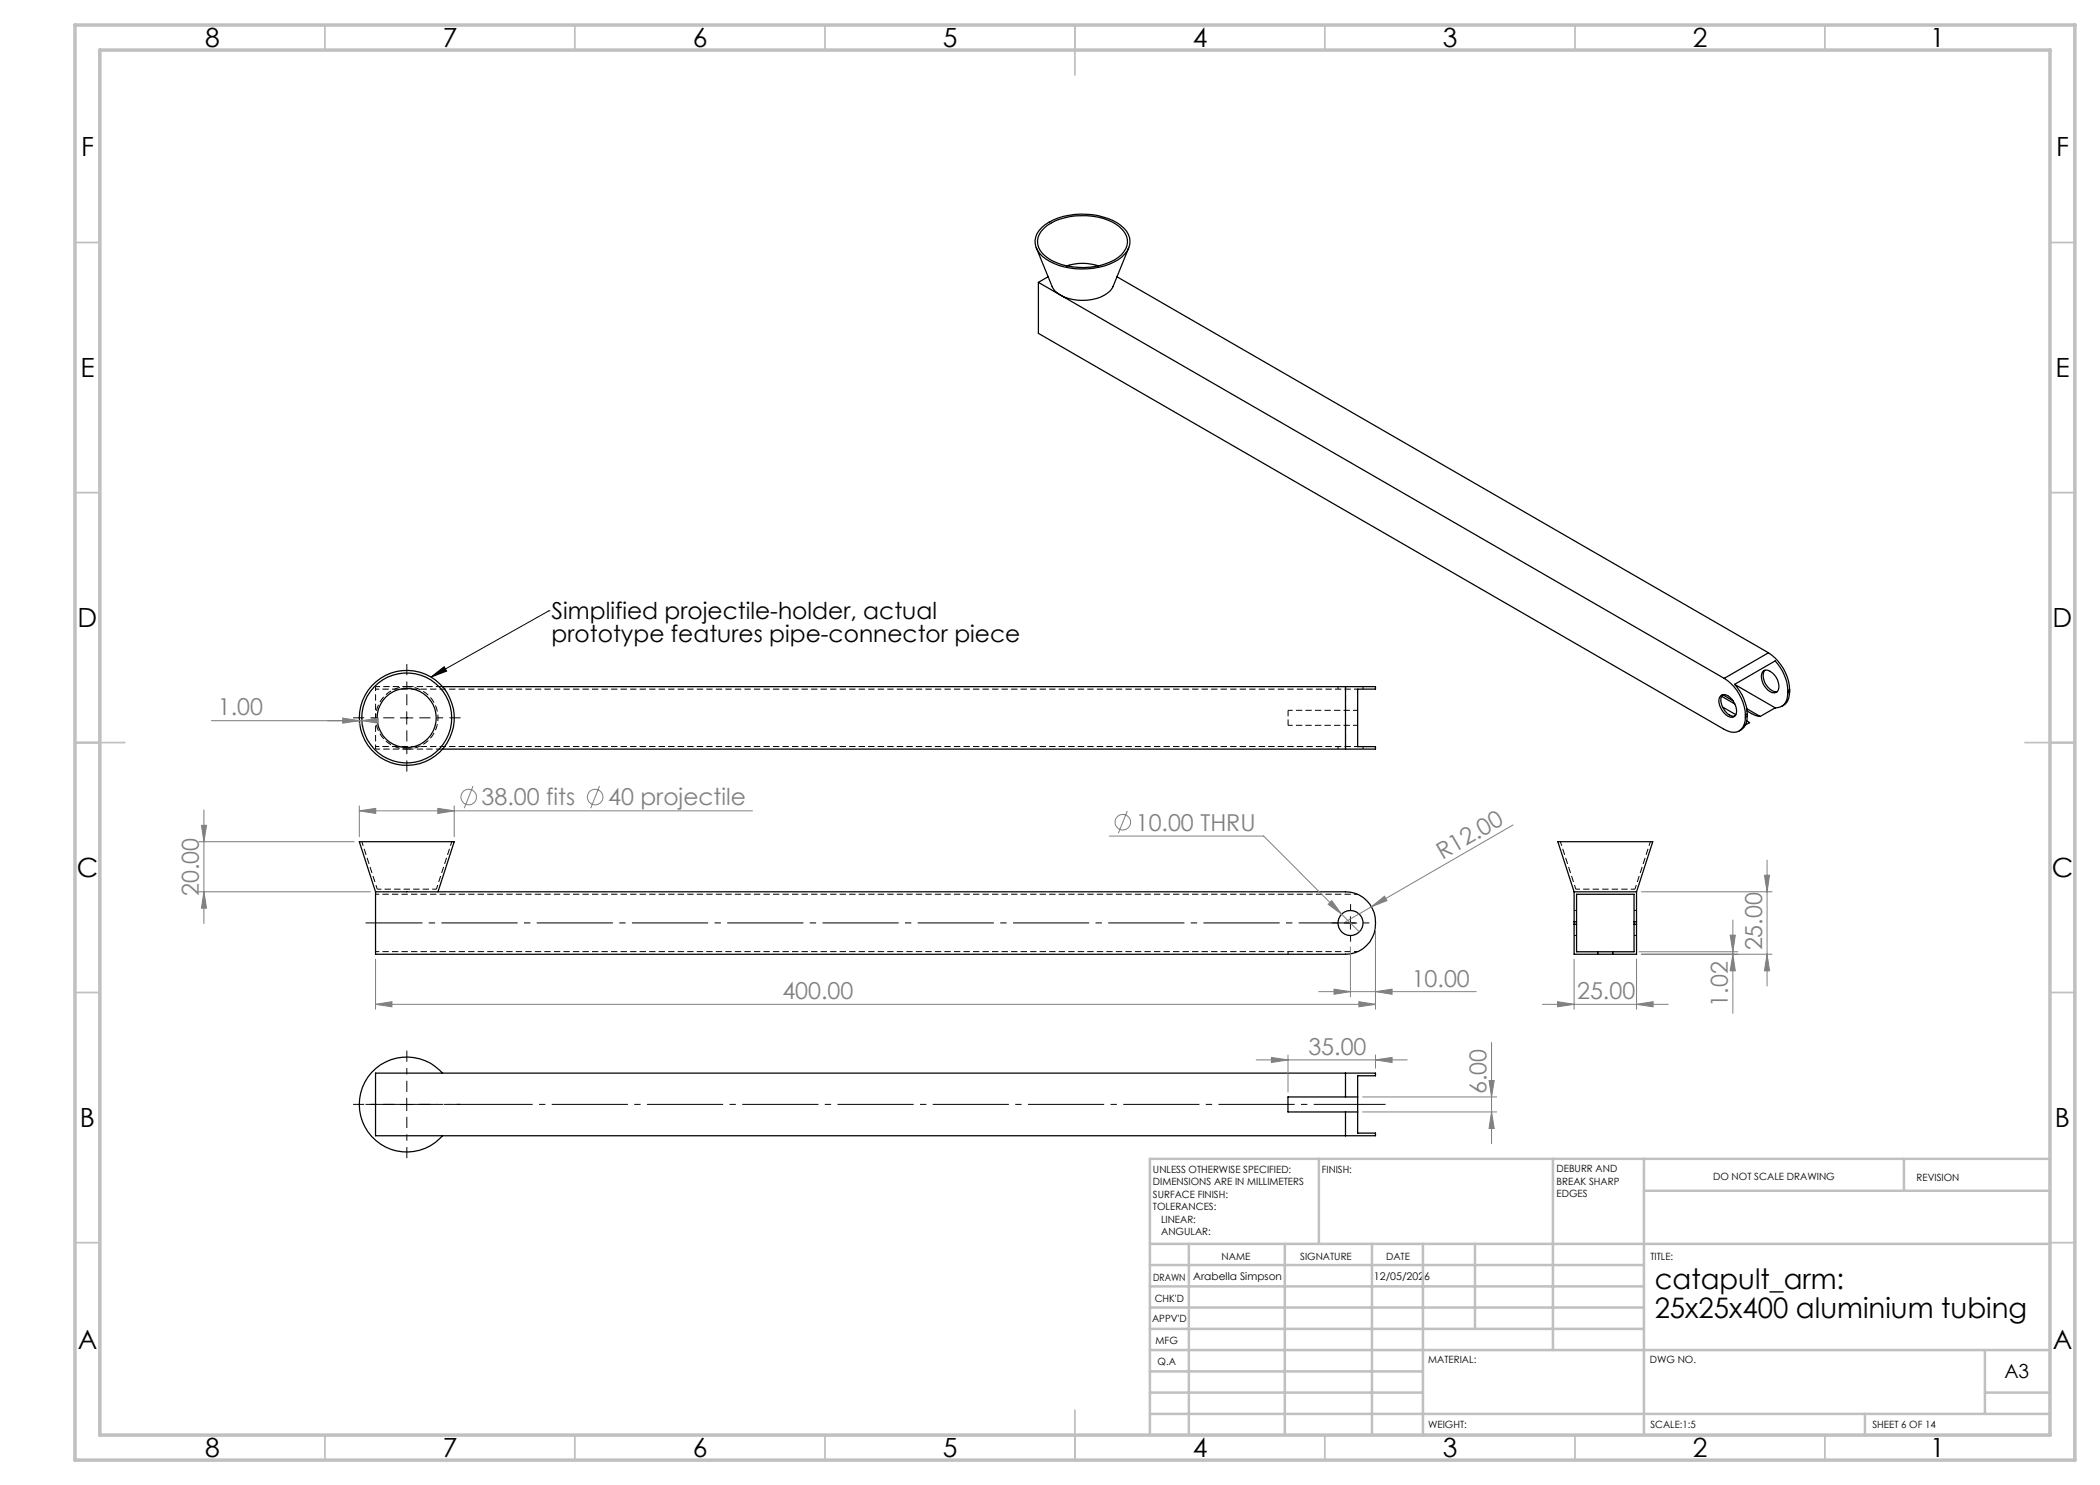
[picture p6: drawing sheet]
<svg xmlns="http://www.w3.org/2000/svg" width="420mm" height="297mm" viewBox="0 0 420 297" stroke-linecap="round" stroke-linejoin="round" font-family="sans-serif">
<path d="M75.1 137.3h6.3M75.1 143.6v-6.3M75.1 149.8h6.3M75.1 149.8v-6.2M81.4 149.8a6.3 6.3 0 0 0 6.2-6.2 6.3 6.3 0 0 0-6.2-6.3M72.4 168.3l3.1 9.5M75.5 177.8h11.8M87.3 177.8l3.1-9.5M312.1 168.3l3.1 9.5M315.2 177.8h11.8M327 177.8l3.1-9.5" fill="none" stroke="#000" stroke-width=".2" stroke-dasharray="1.3 .6" stroke-dashoffset=".4" stroke-linecap="butt"/>
<path d="M75.1 137.8h196.4M81.4 137.3a6.3 6.3 0 0 0-6.3 6.3M75.1 143.6a6.3 6.3 0 0 0 6.3 6.2M75.1 149.3h196.4M75.1 178.8h196.4M75.1 190.3h196.4" fill="none" stroke="#000" stroke-width=".2" stroke-dasharray="1.3 .6" stroke-dashoffset=".5" stroke-linecap="butt"/>
<path d="M267.6 137.3v.5M272.6 137.8v-.5M267.6 149.3v.5M272.6 149.8v-.5M257.6 190.3v.5M314.8 187.1h.5M315.3 182.1h-.5M326.8 187.1h.5M327.3 182.1h-.5" fill="none" stroke="#000" stroke-width=".2" stroke-dasharray="1.3 .6" stroke-linecap="butt"/>
<g fill="none" stroke="#000" stroke-width=".25">
<path d="M207.3 49.6l3.1 7.7a3.2 3.2 0 0 0 1.7 1.7M207.7 56.5v10.2l137.1 79.2a2.56 2.56 0 0 0 3.8-.5l.4-1.2 .1-.8M207.7 56.5l4.4 2.5M208.4 45.5a12.9 12.9 0 0 1 10-2.6 10.1 10.1 0 0 1 6.9 3.3 3.7 3.7 0 0 1-1 5.2 14.3 14.3 0 0 1-15.1 .4 3.8 3.8 0 0 1-.8-6.3zM208.8 45.7a12.5 12.5 0 0 1 9.7-2.5 8.8 8.8 0 0 1 6.5 3.4 3.6 3.6 0 0 1-1.4 4.9 13.7 13.7 0 0 1-13.8 .2 3.7 3.7 0 0 1-1.6-5.5zM209.6 55.3l-1.9 1.2M212.1 59l132.7 76.7M213.4 53.2a9.6 9.6 0 0 1 6.2 0M223.4 55.3l130.3 75.3M225.7 49.6l-3.1 7.7a6.1 6.1 0 0 1-5.1 2.7 9.5 9.5 0 0 1-5.4-1M88.5 137.3h180.6M269.1 137.3h6v.5h-3.6v11.5h3.6v.5h-6"/>
<path d="M269.1 137.3v12.5M344.1 139.2a1.55 1.55 0 0 1 2.3 .6 2.98 2.98 0 0 1 .6 3.4 1.6 1.6 0 0 1-2.3-.7 2.91 2.91 0 0 1-.6-3.3zM344.3 139.2l2.7 1.6M344.8 135.7a9.4 9.4 0 0 1 4.3 7.3M346.9 136.9a9.5 9.5 0 0 1 2.6 5.9M346.9 136.9l8.1-4.7a9.5 9.5 0 0 1 2.6 5.9M346.9 136.9l8.1 4.7M352.6 134.3a1.29 1.29 0 0 1 1.8 .2 3.2 3.2 0 0 1 1.1 3.8 1.57 1.57 0 0 1-2.3-.7 3.1 3.1 0 0 1-.6-3.3zM353 134.1a2.68 2.68 0 0 0 .6 3.3 2.22 2.22 0 0 0 1.9 .9M353.7 130.6a9.4 9.4 0 0 1 4.2 7.3M353.7 130.6l-8.9 5.1M357.6 138.5a2.68 2.68 0 0 1-2 3l-.6 .1"/>
<path d="M357.6 138.1v.4M357.9 138.3a2.83 2.83 0 0 1-1.6 3M357.9 137.9l-.3 .2M357.9 138.3l-.3 .2M357.9 137.9v.4M88.5 149.8h180.6M344.5 141.4l2.7 1.5M346.6 140.2l-2.1-1.3a3.2 3.2 0 0 0 2.2 4.4l.3-.1M349.1 143v.4M349.4 144.2l.5 .3-.8 .5M349.4 141.7l2.6 1.6M349.4 142.2l1.6 .8 1 .3"/>
<path d="M349.5 143.2a3 3 0 0 1-1.7 3M349.5 142.8l-.4 .2M349.5 143.2l-.4 .2M349.5 142.8v.4M355 141.6l-3 1.7M75.1 178.4l-3.2-10.1h18.9l-3.2 10.1M75.1 178.4h194a6.3 6.3 0 0 1 6 5.3 6.3 6.3 0 0 1-4.2 6.9l-1.8 .2h-194zM314.8 178.4v6M314.8 178.4l-3.2-10.1h19l-3.3 10.1M314.8 178.4h12.5M327.3 178.4v6M314.8 184.9v5.9h12.5v-5.9"/>
<path d="M314.8 184.9h.5M314.8 184.4h.5M314.8 184.4v.5M315.3 184.9v5.5h11.5v-5.5M315.3 184.4v-5.5h11.5v5.5M315.3 184.4v.5M319.5 190.4v.4M322.5 190.4v.4M326.8 184.9h.5M326.8 184.4h.5M326.8 184.4v.5M327.3 184.4v.5"/>
<path d="M88.5 214.6a9.5 9.5 0 0 0-13.7-.6 9.5 9.5 0 0 0 0 13.8 9.5 9.5 0 0 0 13.7-.6M269.1 214.6h6v.6h-3.6v11.4h3.6v.6h-6M269.1 219.4h2.4M269.1 214.6h-194v12.6h194M269.1 214.6v4.8M269.1 219.4h-11.5v3h11.5M269.1 222.4h2.4M269.1 222.4v4.8"/>
<circle cx="81.3" cy="143.6" r="5.9"/>
<circle cx="81.3" cy="143.6" r="9"/>
<circle cx="81.4" cy="143.6" r="9.5"/>
<circle cx="270.1" cy="184.6" r="2.5"/>
</g>
<path d="M81.4 137.3h7.1M81.4 149.8h7.1" fill="none" stroke="#000" stroke-width=".2" stroke-dasharray="1.3 .6" stroke-dashoffset="-.1" stroke-linecap="butt"/>
<path d="M269.1 137.3v4.8M269.1 145.1v4.7" fill="none" stroke="#000" stroke-width=".2" stroke-dasharray="1.3 .6" stroke-dashoffset=".2" stroke-linecap="butt"/>
<path d="M257.6 145.1v-3" fill="none" stroke="#000" stroke-width=".2" stroke-dasharray="1.3 .6" stroke-dashoffset=".1" stroke-linecap="butt"/>
<path d="M257.6 142.1h13.9M271.5 145.1h-13.9" fill="none" stroke="#000" stroke-width=".2" stroke-dasharray="1.3 .6" stroke-dashoffset=".3" stroke-linecap="butt"/>
<g fill="none" stroke="#808080" stroke-width=".2">
<path d="M42.3 144.1h30.1M68.5 143.6l3.4 .5-3.4 .5zM71.9 144.6v.5M72.4 144.1l3.2-.5v1zM72.4 144.6v.5M94.6 157.2l-1.7 4.4M119.9 157.2l-1.8 4.4M39.8 168.3h31M39.8 178.4h34.3M40.3 165.1h1l-.5 3.2zM40.8 178.4l.5 3.2h-1zM40.8 162v22.7"/>
<path d="M71.9 162.2l3.2-.5v1zM71.9 161.2v6.2M71.9 162.2h78.6M87.6 161.7l3.2 .5-3.2 .5zM90.8 161.2v6.2M221.9 167.2h30.8l15.6 15.6M225.5 162.2l-1.8 4.4M302.6 165l-33.5 19.4M328.3 178.4h26.1M352.9 175h1l-.5 3.4zM353.4 172v25.2M75.1 191.8v10.1"/>
<path d="M263.7 198.3h31.5M266.3 180.1l2 2.7-2.7-1.9zM266.8 197.8l3.3 .5-3.3 .6zM268.3 182.8l3.6 3.6M270.1 189.4v10M274.3 181.4l2.6-2.2 .5 .9zM275.1 198.3l3.3-.5v1.1zM275.1 185.8v16.1M314.8 191.8v10.1M327.3 191.8v10.1M327.8 190.4h19.8M328.3 190.8h26.1"/>
<path d="M346 187h1.1l-.5 3.4zM346.6 190.8l.5 3.4h-1.1zM346.6 184v18.7M353.4 190.8l.5 3.4h-1zM75.1 200.9l3.3-.6v1.1zM75.1 200.9h200M251.2 212h30.2M254.3 211.5l3.3 .5-3.3 .5zM257.6 211v7.4M271.8 200.3l3.3 .6-3.3 .5zM272.5 219.4h26.8M275.1 212l3.3-.5v1z"/>
<path d="M275.1 211v2.6M297.8 216.1h1l-.5 3.3zM298.3 208.5v20.2M308.5 200.9h25.2M311.5 200.3l3.3 .6-3.3 .5zM327.3 200.9l3.3-.6v1.1zM272.5 222.4h26.8M298.3 222.4l.5 3.3h-1z"/>
<circle cx="93.7" cy="159.4" r="1.55"/>
<circle cx="119" cy="159.4" r="1.55"/>
<circle cx="224.6" cy="164.4" r="1.56"/>
</g>
<path d="M86.2 135.4l2.6-2.1 .5 .9zM109.8 122.2h.1M109.8 122.2l-23.6 13.2M80.1 143.6h2.5M81.4 142.3v2.5M268.9 184.6h2.5M270.1 183.3v2.5M81.4 219.6v2.5M80.1 220.9h2.5" fill="none" stroke="#000" stroke-width=".2"/>
<path d="M78.9 143.6h-8.3M81.4 141.1v-8.3M81.4 146.1v8.2M83.9 143.6h8.2M81.4 218.4v-8.3M78.9 220.9h-8.3M81.4 223.4v8.2M83.9 220.9h8.2" fill="none" stroke="#000" stroke-width=".2" stroke-dasharray="15.2 1.3 1.3 1.3" stroke-dashoffset="13" stroke-linecap="butt"/>
<path d="M73.1 184.6h198" fill="none" stroke="#000" stroke-width=".2" stroke-dasharray="15.2 1.3 1.3 1.3" stroke-dashoffset="3.9" stroke-linecap="butt"/>
<path d="M267.6 184.6h-1.2M270.1 182.1v-1.3M270.1 187.1v1.2M272.6 184.6h1.3" fill="none" stroke="#000" stroke-width=".2" stroke-dasharray="15.2 1.3 1.3 1.3" stroke-linecap="butt"/>
<path d="M73.1 220.9h204" fill="none" stroke="#000" stroke-width=".2" stroke-dasharray="15.2 1.3 1.3 1.3" stroke-dashoffset=".9" stroke-linecap="butt"/>
<g fill="none" stroke="#c0c0c0" stroke-width=".35">
<path d="M65 5v5M115 5v5M165 5v5M215 5v10M265 5v5M315 5v5M365 5v5M15 48.5h5M410 48.5h5M15 98.5h5M410 98.5h5M15 148.5h10"/>
<path d="M405 148.5h10M15 198.5h5M410 198.5h5M15 248.5h5M410 248.5h5M65 287v5M115 287v5M165 287v5M215 282v10M265 287v5M315 287v5M365 287v5"/>
</g>
<g fill="none" stroke="#c0c0c0" stroke-width=".5">
<path d="M263.8 231.8v17M310.6 231.8v38.2M328.8 231.8v55.2M328.8 238.2h81.2M380.8 231.8v6.4M410 231.8h-180v55.2M230 248.8h180M230 257.3h98.8M230 253h98.8M237.8 248.8v38.2M257 248.8v38.2M274.4 248.8v38.2"/>
<path d="M284.6 248.8v38.2M295 248.8v17M230 265.8h98.8M230 261.5h98.8M230 278.5h54.6M230 274.3h54.6M230 270h180M397 278.5h13M397 270v12.8M230 282.8h180M373 282.8v4.2"/>
</g>
<path d="M15 5h400v287h-400zM20 10h390v277h-390z" fill="none" stroke="#c0c0c0" stroke-width=".7"/>
<path d="M86.2 135.4l2.6-2.1 .5 .9z" fill="#000"/>
<g fill="#808080">
<path d="M274.3 181.4l2.6-2.2 .5 .9z"/>
<path d="M327.3 200.9l3.3-.6v1.1zM311.5 200.3l3.3 .6-3.3 .5zM68.5 143.6l3.4 .5-3.4 .5zM72.4 144.1l3.2-.5v1z"/>
<path d="M266.3 180.1l-.7 .8 2.7 1.9zM75.1 200.9l3.3-.6v1.1zM271.8 200.3l3.3 .6-3.3 .5zM71.9 162.2l3.2-.5v1zM87.6 161.7l3.2 .5-3.2 .5zM266.8 197.8l3.3 .5-3.3 .6zM275.1 198.3l3.3-.5v1.1z"/>
<path d="M254.3 211.5l3.3 .5-3.3 .5zM275.1 212l3.3-.5v1z"/>
<path d="M40.3 165.1h1l-.5 3.2zM40.8 178.4l.5 3.2h-1zM352.9 175h1l-.5 3.4zM353.4 190.8l.5 3.4h-1zM346 187h1.1l-.5 3.4zM346.6 190.8l.5 3.4h-1.1z"/>
<path d="M297.8 216.1h1l-.5 3.3zM298.3 222.4l.5 3.3h-1z"/>
</g>
<g font-size="5.6">
<text x="330.9" y="257.9">catapult_arm:</text>
<text x="330.9" y="263.5">25x25x400 aluminium tubing</text>
</g>
<g font-size="5.3">
<text x="41" y="9.5">8</text>
<text x="88.5" y="9.5">7</text>
<text x="138.5" y="9.5">6</text>
<text x="188.5" y="9.5">5</text>
<text x="238.5" y="9.5">4</text>
<text x="288.5" y="9.5">3</text>
<text x="338.5" y="9.5">2</text>
<text x="386" y="9.5">1</text>
<text x="16.2" y="31.2">F</text>
<text x="411.2" y="31.2">F</text>
<text x="16.1" y="75.5">E</text>
<text x="411.1" y="75.5">E</text>
<text x="15.5" y="125.5">D</text>
<text x="410.5" y="125.5">D</text>
<text x="15.4" y="175.5">C</text>
<text x="410.4" y="175.5">C</text>
<text x="16" y="225.5">B</text>
<text x="411" y="225.5">B</text>
<text x="15.5" y="269.7">A</text>
<text x="410.5" y="269.7">A</text>
<text x="41" y="291.5">8</text>
<text x="88.5" y="291.5">7</text>
<text x="138.5" y="291.5">6</text>
<text x="188.5" y="291.5">5</text>
<text x="238.5" y="291.5">4</text>
<text x="288.5" y="291.5">3</text>
<text x="338.5" y="291.5">2</text>
<text x="386" y="291.5">1</text>
</g>
<g font-size="4.7">
<text x="110.3" y="123.9">Simplified projectile-holder, actual</text>
<text x="110.3" y="128.4">prototype features pipe-connector piece</text>
</g>
<g font-size="4.7" fill="#808080">
<text x="43.6" y="143.1">1.00</text>
<text x="96.3" y="161.1">38.00 fits</text>
<text x="121.6" y="161.1">40 projectile</text>
<text x="227.1" y="166.1">10.00 THRU</text>
<text x="288.5" y="172" transform="rotate(-30 288.5 172)">R12.00</text>
<text x="39.8" y="179.2" transform="rotate(-90 39.8 179.2)">20.00</text>
<text x="352.4" y="190.1" transform="rotate(-90 352.4 190.1)">25.00</text>
<text x="282.3" y="197.3">10.00</text>
<text x="156.5" y="199.8">400.00</text>
<text x="315.4" y="199.8">25.00</text>
<text x="345.6" y="201.3" transform="rotate(-90 345.6 201.3)">1.02</text>
<text x="261.7" y="211">35.00</text>
<text x="297.3" y="218.8" transform="rotate(-90 297.3 218.8)">6.00</text>
</g>
<text font-size="3.9" x="400.9" y="275.5">A3</text>
<g font-size="2.1">
<text x="238.7" y="256">Arabella Simpson</text>
<text x="274.8" y="256">12/05/2026</text>
</g>
<g font-size="2">
<text x="230.6" y="234.6">UNLESS OTHERWISE SPECIFIED:</text>
<text x="230.6" y="237.1">DIMENSIONS ARE IN MILLIMETERS</text>
<text x="230.6" y="239.6">SURFACE FINISH:</text>
<text x="264.4" y="234.6">FINISH:</text>
<text x="311.3" y="234.5">DEBURR AND</text>
<text x="311.3" y="237">BREAK SHARP</text>
<text x="311.3" y="239.5">EDGES</text>
<text x="342.6" y="236">DO NOT SCALE DRAWING</text>
<text x="383.3" y="236.2">REVISION</text>
<text x="230.6" y="242.1">TOLERANCES:</text>
<text x="232.2" y="244.6">LINEAR:</text>
<text x="232.2" y="247.1">ANGULAR:</text>
<text x="244.3" y="252">NAME</text>
<text x="260" y="251.9">SIGNATURE</text>
<text x="277.2" y="251.9">DATE</text>
<text x="330.1" y="251.9">TITLE:</text>
<text x="230.6" y="256.1">DRAWN</text>
<text x="230.9" y="260.3">CHK'D</text>
<text x="230.4" y="264.4">APPV'D</text>
<text x="231.1" y="268.8">MFG</text>
<text x="231.5" y="273">Q.A</text>
<text x="285.6" y="272.5">MATERIAL:</text>
<text x="330" y="272.5">DWG NO.</text>
<text x="285.6" y="285.5">WEIGHT:</text>
<text x="330.1" y="285.6">SCALE:1:5</text>
<text x="374.5" y="285.6">SHEET 6 OF 14</text>
</g>
</svg>
